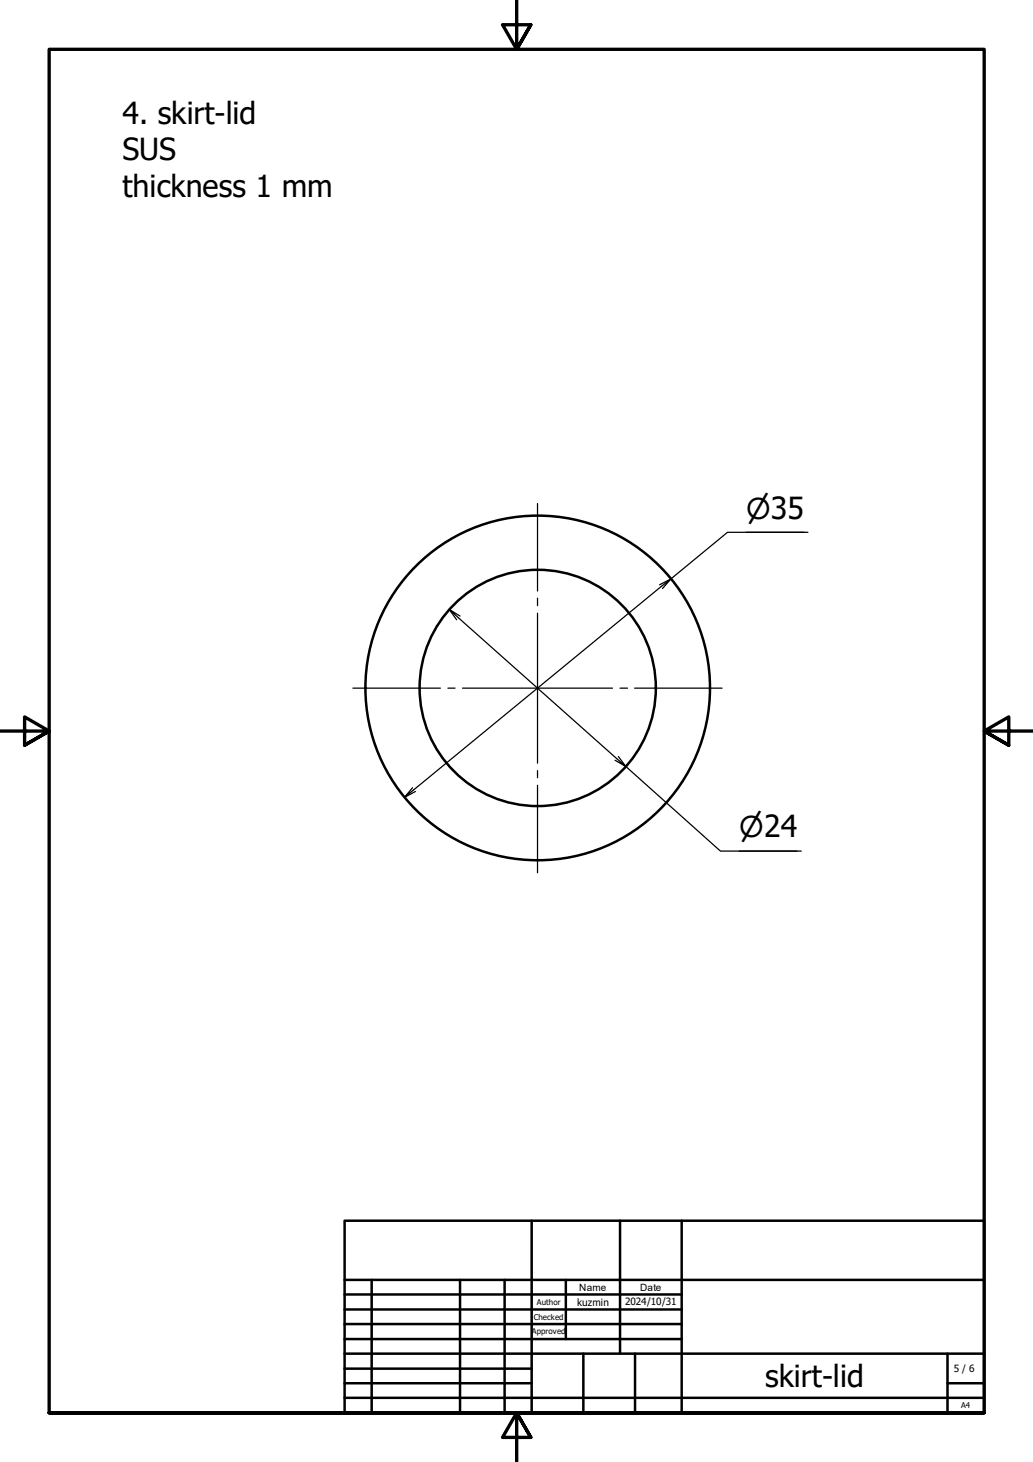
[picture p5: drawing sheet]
<svg xmlns="http://www.w3.org/2000/svg" width="210mm" height="297mm" viewBox="0 0 210 297" stroke-linecap="round" stroke-linejoin="round" font-family="sans-serif">
<!-- layer: Visible (ISO) -->
<g fill="none" stroke="#000" stroke-width=".51">
<circle cx="109.3" cy="139.8" r="24"/>
<circle cx="109.3" cy="139.8" r="35"/>
</g>
<!-- layer: Border (ISO) -->
<path d="M105 0v10l-2.9-5h5.8l-2.9 5 2.9-5M0 148.5h10l-5-2.8v5.7l5-2.9-5 2.9M210 148.5h-10l5-2.8v5.7l-5-2.9 5 2.9M10 287v-277h190v277h-190h190M107.9 292l-2.9-5 2.9 5h-5.8l2.9-5v10" fill="none" stroke="#000" stroke-width=".68"/>
<!-- layer: Title (ISO) -->
<g fill="none" stroke="#000" stroke-width=".51">
<path d="M70 248h130v39h-130zM108 248v39M126 248v27M138.5 248v39M70 275h130M70 263h68.5M70 266.1h68.5M70 269h68.5M70 272.1h68.5M70 278.1h38M70 260h130M75.5 260v27"/>
<path d="M93.5 260v27M102.5 260v27M115 260v12.1M118.5 275v12M129 275v12M192.5 275v12M70 281h38M70 284h130M192.5 281h7.5"/>
</g>
<!-- layer: Dimension (ISO) -->
<path d="M134.6 119.6l1.7-2-54.1 44.4 1.6-2M151.6 108.1h11.8M164.2 108.1h-16.4l-11.5 9.5-2.3 1.2M91.3 123.8l1.5 2.1M93.5 125.2l-2.2-1.4 35.9 31.9-2.2-1.2M125.6 153.7l1.6 2 19.2 17.2h16.4M84.4 160.8l-2.2 1.2M150.2 172.9h11.8" fill="none" stroke="#000" stroke-width=".25"/>
<!-- layer: Center Mark (ISO) -->
<path d="M109.2 102.3v17.8M71.7 139.8h17.8M91 139.8h1.5M94 139.8h30.5M109.2 121.5v1.5M109.2 124.6v30.5M126 139.8h1.5M128.9 139.8h17.8M109.2 156.6v1.4M109.2 159.5v17.8" fill="none" stroke="#000" stroke-width=".25"/>
<g font-size="6.2">
<text x="24.9" y="25.2">4. skirt-lid</text>
<text x="24.9" y="32.5">SUS</text>
<text x="24.9" y="40">thickness 1 mm</text>
<text x="155.4" y="281.9">skirt-lid</text>
</g>
<g font-size="5.8">
<text x="151.6" y="105.4">⌀35</text>
<text x="150.2" y="170.1">⌀24</text>
</g>
<g font-size="2">
<text x="117.7" y="262.2">Name</text>
<text x="130" y="262.2">Date</text>
<text x="117.3" y="265.3">kuzmin</text>
<text x="127" y="265.1">2024/10/31</text>
<text x="193.8" y="278.7">5 / 6</text>
</g>
<g font-size="1.6">
<text x="108.5" y="268.2">Checked</text>
<text x="109.1" y="265.1">Author</text>
<text x="108" y="271">Approved</text>
<text x="195.3" y="286.1">A4</text>
</g>
</svg>
